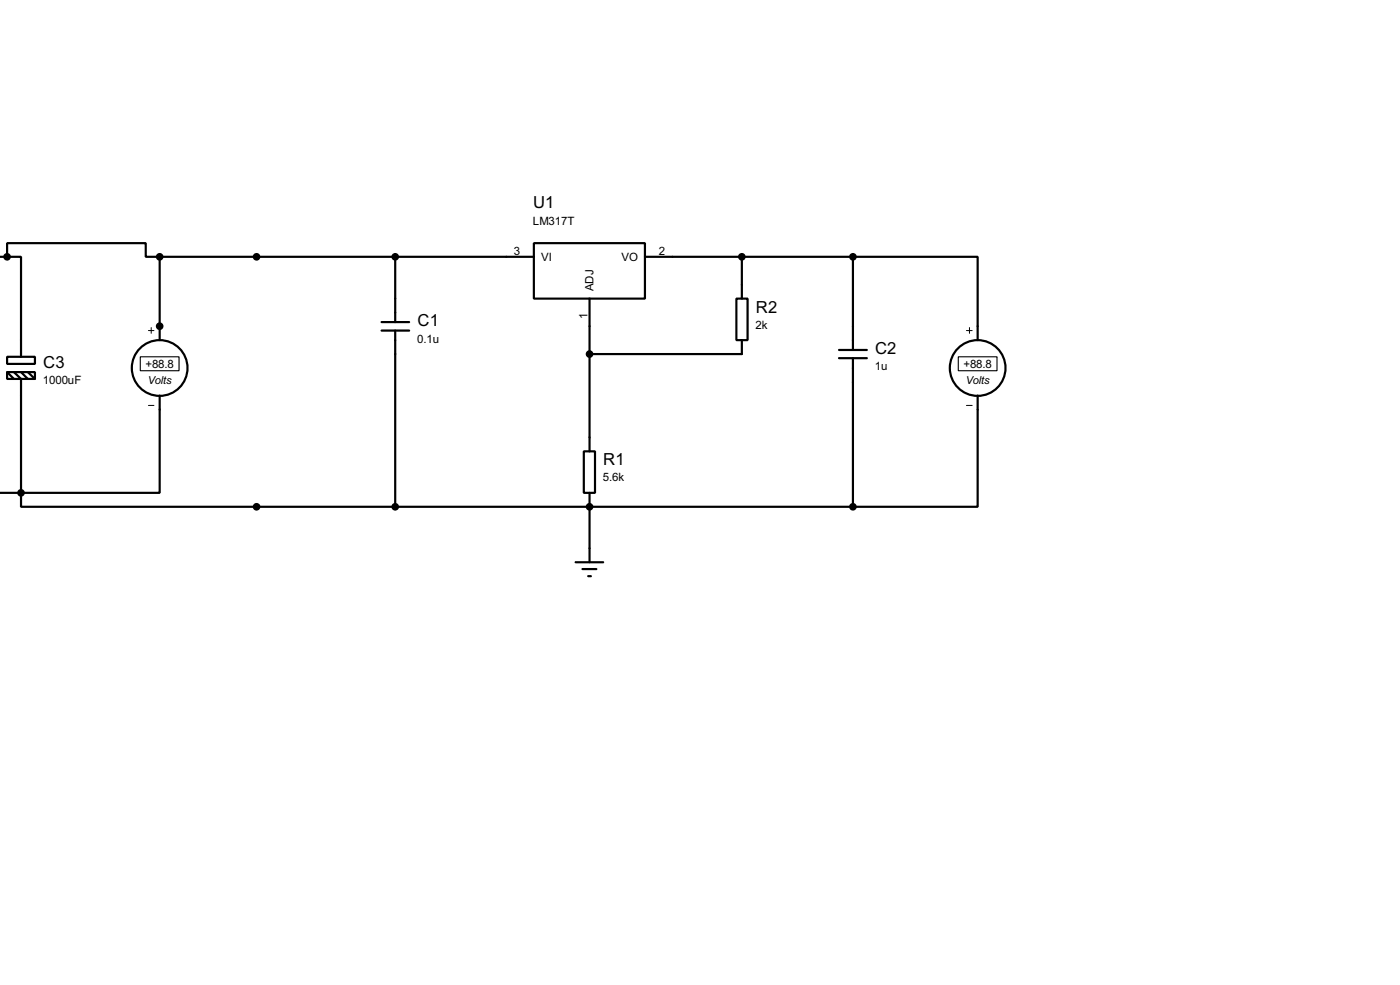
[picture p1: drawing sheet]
<svg xmlns="http://www.w3.org/2000/svg" width="256mm" height="180mm" viewBox="0 0 256 180" stroke-linecap="round" stroke-linejoin="round" font-family="sans-serif">
<g fill="#000">
<circle cx="29.3" cy="59.7" r=".2"/>
<circle cx="108" cy="92.8" r=".2"/>
</g>
<g fill="none" stroke="#000" stroke-width=".4">
<path d="M-.1 47h1.4M1.3 47h2.6v18.3M1.3 47v-2.5h25.4v2.5h2.6M29.3 47h68.5M29.3 47v15.3M69.9 59h5.1M72.4 47v12M97.8 44.5h20.4v10.2h-20.4zM108 54.7v27.9M118.2 47h38.1M134.9 54.7h2.1v7.6h-2.1zM135.9 47v7.7"/>
<path d="M156.3 47h22.8v15.3M156.3 47v17.1M1.3 65.3h5.1v1.3h-5.1zM1.3 68.1h5.1v1.3h-5.1zM1.3 68.1l1.3 1.3M2.6 68.1l1.3 1.3v20.8M3.9 68.1l1.2 1.3M5.1 68.1l1.3 1.3M29.3 72.4v17.8h-25.4M69.9 60.5h5.1M72.4 60.5v32.3M135.9 62.3v2.5h-27.9"/>
<path d="M153.7 65.6h5.1M153.7 64.1h5.1M156.3 65.6v27.2M179.1 72.4v20.4h-22.8M0 90.2h3.9M3.9 90.2v2.6h152.4M107 82.6h2v7.6h-2zM108 90.2v12.7M105.5 102.9h5M106.7 104.2h2.6M107.8 105.5h.5"/>
<circle cx="29.2" cy="67.4" r="5.1"/>
<circle cx="179.1" cy="67.4" r="5.1"/>
</g>
<g fill="#000" stroke="#000" stroke-width=".4">
<circle cx="1.3" cy="47" r=".5"/>
<circle cx="29.2" cy="59.7" r=".5"/>
<circle cx="29.2" cy="47" r=".5"/>
<circle cx="47" cy="47" r=".5"/>
<circle cx="72.4" cy="47" r=".5"/>
<circle cx="135.9" cy="47" r=".5"/>
<circle cx="156.2" cy="47" r=".5"/>
<circle cx="108" cy="64.8" r=".5"/>
<circle cx="3.8" cy="90.2" r=".5"/>
<circle cx="47" cy="92.8" r=".5"/>
<circle cx="72.4" cy="92.8" r=".5"/>
<circle cx="108" cy="92.8" r=".5"/>
<circle cx="156.2" cy="92.8" r=".5"/>
</g>
<path d="M27.7 60v1M177.6 60v1M27.2 60.5h1M27.2 74.2h1M177.1 60.5h1M177.1 74.2h1" fill="none" stroke="#000" stroke-width=".18"/>
<path d="M25.7 65.3h7.1v2.6h-7.1zM175.6 65.3h7.1v2.6h-7.1z" fill="none" stroke="#000" stroke-width=".2"/>
<g font-size="3.4">
<text x="97.7" y="38.1">U1</text>
<text x="76.5" y="59.8">C1</text>
<text x="138.5" y="57.2">R2</text>
<text x="160.3" y="64.8">C2</text>
<text x="7.9" y="67.4">C3</text>
<text x="110.5" y="85.2">R1</text>
</g>
<g font-size="2.4">
<text x="97.6" y="41.1">LM317T</text>
<text x="94.2" y="46.6">3</text>
<text x="99.1" y="47.7">VI</text>
<text x="113.8" y="47.7">VO</text>
<text x="120.7" y="46.6">2</text>
<text x="108.7" y="53.3" transform="rotate(-90 108.7 53.3)">ADJ</text>
<text x="107.6" y="58.4" transform="rotate(-90 107.6 58.4)">1</text>
<text x="76.5" y="62.7">0.1u</text>
<text x="138.4" y="60.2">2k</text>
<text x="7.9" y="70.3">1000uF</text>
<text x="26.7" y="67.3">+88.8</text>
<text x="160.3" y="67.7">1u</text>
<text x="176.5" y="67.3">+88.8</text>
<text x="110.5" y="88.1">5.6k</text>
</g>
<g font-size="2.3">
<text x="27.1" y="70.3">Volts</text>
<text x="176.9" y="70.3">Volts</text>
</g>
</svg>
